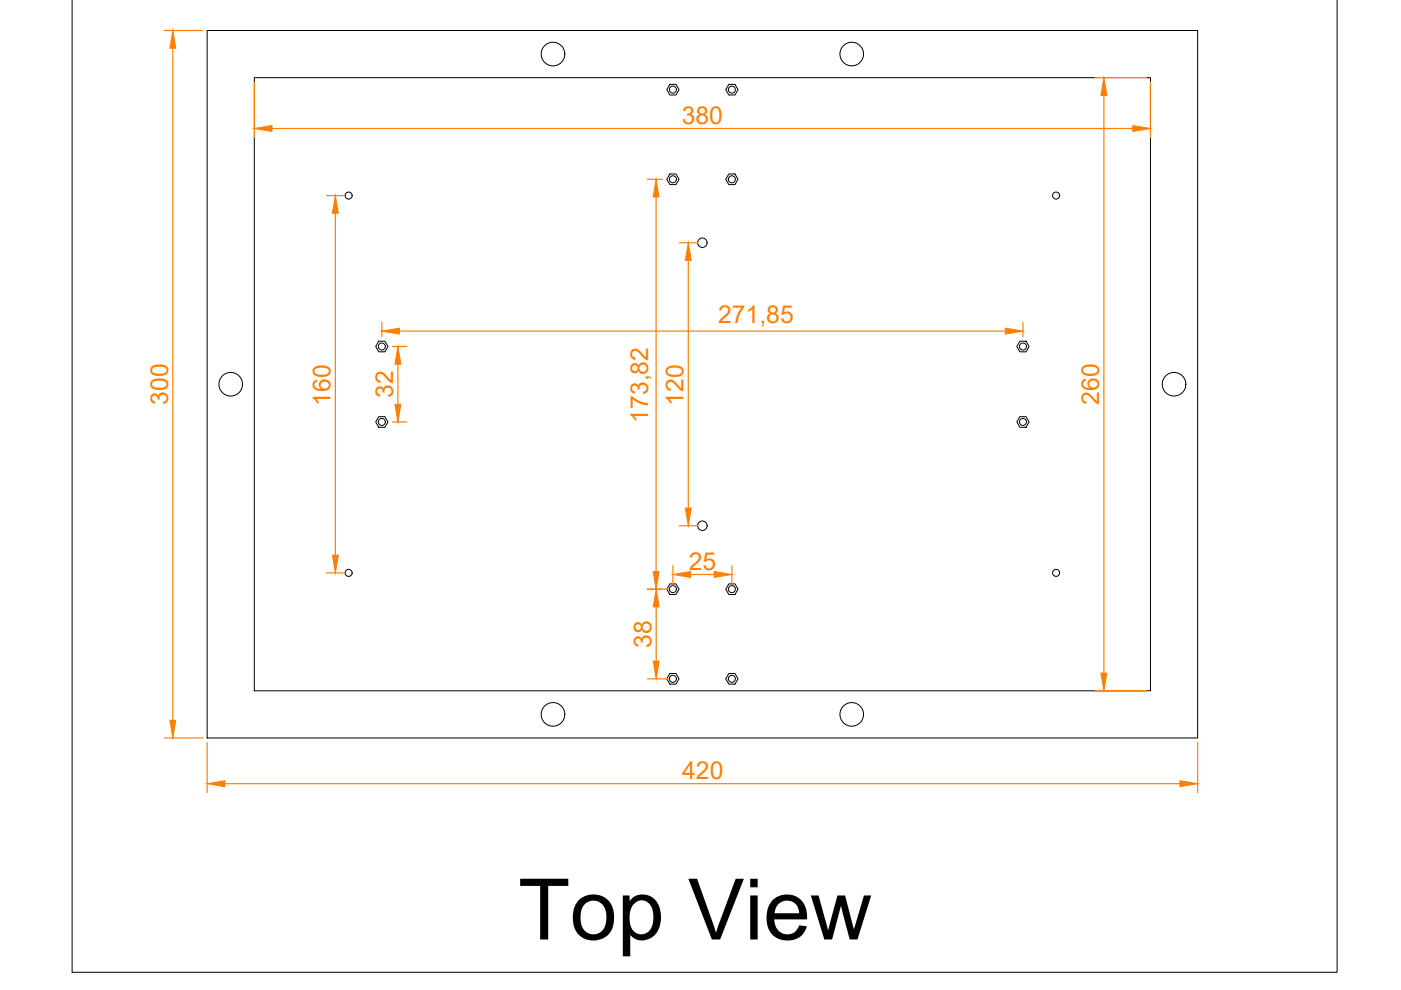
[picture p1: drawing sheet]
<svg xmlns="http://www.w3.org/2000/svg" width="297mm" height="210mm" viewBox="0 0 297 210" stroke-linecap="round" stroke-linejoin="round" font-family="sans-serif">
<!-- layer: 0 -->
<g fill="none" stroke="#000" stroke-width=".21">
<path d="M283.5 -.1v206.2h-268.2v-206.2M43.9 6.5h210v150h-210zM53.9 16.5h190v130h-190zM142 17.9h1.3l.7 1.1-.7 1.1h-1.3l-.6-1.1zM154.5 17.9h1.3l.7 1.1-.7 1.1h-1.3l-.6-1.1zM142 36.9h1.3l.7 1.1-.7 1.1h-1.3l-.6-1.1zM154.5 36.9h1.3l.7 1.1-.7 1.1h-1.3l-.6-1.1zM80.3 72.3h1.3l.7 1.2-.7 1.1h-1.3l-.6-1.1zM216.2 72.3h1.3l.7 1.2-.7 1.1h-1.3l-.6-1.1zM80.3 88.3h1.3l.7 1.2-.7 1.1h-1.3l-.6-1.1zM216.2 88.3h1.3l.7 1.2-.7 1.1h-1.3l-.6-1.1zM142 123.8h1.3l.7 1.1-.7 1.2h-1.3l-.6-1.2z"/>
<path d="M154.5 123.8h1.3l.7 1.1-.7 1.2h-1.3l-.6-1.2zM142 142.8h1.3l.7 1.1-.7 1.1h-1.3l-.6-1.1zM154.5 142.8h1.3l.7 1.1-.7 1.1h-1.3l-.6-1.1z"/>
<circle cx="117.2" cy="11.5" r="2.5"/>
<circle cx="142.7" cy="19" r=".75"/>
<circle cx="155.2" cy="19" r=".75"/>
<circle cx="180.6" cy="11.5" r="2.5"/>
<circle cx="142.7" cy="38" r=".75"/>
<circle cx="155.2" cy="38" r=".75"/>
<circle cx="73.9" cy="41.5" r=".75"/>
<circle cx="148.9" cy="51.5" r="1"/>
<circle cx="223.9" cy="41.5" r=".75"/>
<circle cx="81" cy="73.5" r=".75"/>
<circle cx="216.9" cy="73.5" r=".75"/>
<circle cx="48.9" cy="81.5" r="2.5"/>
<circle cx="81" cy="89.5" r=".75"/>
<circle cx="216.9" cy="89.5" r=".75"/>
<circle cx="248.9" cy="81.5" r="2.5"/>
<circle cx="148.9" cy="111.5" r="1"/>
<circle cx="73.9" cy="121.5" r=".75"/>
<circle cx="142.7" cy="124.9" r=".75"/>
<circle cx="155.2" cy="124.9" r=".75"/>
<circle cx="223.9" cy="121.5" r=".75"/>
<circle cx="117.2" cy="151.5" r="2.5"/>
<circle cx="142.7" cy="143.9" r=".75"/>
<circle cx="155.2" cy="143.9" r=".75"/>
<circle cx="180.6" cy="151.5" r="2.5"/>
</g>
<!-- layer: Dimensions -->
<g fill="none" stroke="#ff7f00" stroke-width=".25">
<path d="M34.8 6.5h8.2M36.6 10.2v142.5M53.9 17.4v11.7M232.2 16.5h10.8M243.9 17.4v11.7M57.7 27.2h182.5M137.2 38h3.2M234 20.2v122.5M69.2 41.5h3.8M71.1 45.2v72.5M139.1 41.8v79.4M144.1 51.5h3.9"/>
<path d="M145.9 55.2v52.5M81 68.3v3.1M83.2 73.5h3M84.4 77.2v8.5M84.7 70.2h128.4M216.9 68.3v3.1M83.2 89.5h3M142.7 119.9v4.1M144.1 111.5h3.9M155.2 119.9v4.1M69.2 121.5h3.8M137.2 124.9h4.5"/>
<path d="M139.1 128.7v11.5M146.4 121.8h5M34.8 156.5h8.2M43.9 157.4v10.6M137.3 143.9h4.4M232.2 146.5h10.8M253.9 157.4v10.6M47.7 166.2h202.5"/>
</g>
<g fill="#ff7f00" stroke="#ff7f00" stroke-width=".21">
<path d="M53.9 27.2l3.8-.6v1.3z"/>
<path d="M240.2 26.6l3.7 .6-3.7 .7z"/>
<path d="M234 16.5l.7 3.7h-1.3z"/>
<path d="M233.4 142.7h1.3l-.7 3.8z"/>
<path d="M36.6 6.5l.7 3.7h-1.3z"/>
<path d="M36 152.7h1.3l-.7 3.8z"/>
<path d="M43.9 166.2l3.8-.7v1.3z"/>
<path d="M250.2 165.5l3.7 .7-3.7 .6z"/>
<path d="M84.4 73.5l.6 3.7h-1.3z"/>
<path d="M83.7 85.7h1.3l-.6 3.8z"/>
<path d="M71.1 41.5l.6 3.7h-1.2z"/>
<path d="M70.5 117.7h1.2l-.6 3.8z"/>
<path d="M142.7 121.8l3.7-.6v1.2z"/>
<path d="M151.4 121.2l3.8 .6-3.8 .6z"/>
<path d="M145.3 107.7h1.3l-.7 3.8z"/>
<path d="M145.9 51.5l.7 3.7h-1.3z"/>
<path d="M139.1 124.9l.6 3.8h-1.2z"/>
<path d="M138.5 140.2h1.2l-.6 3.7z"/>
<path d="M138.5 121.2h1.2l-.6 3.7z"/>
<path d="M139.1 38l.6 3.8h-1.2z"/>
<path d="M81 70.2l3.7-.6v1.2z"/>
<path d="M213.1 69.6l3.8 .6-3.8 .6z"/>
</g>
<text font-size="18" x="109.9" y="199.2">Top View</text>
<g font-size="5.2" fill="#ff7f00">
<text x="144.6" y="26.2">380</text>
<text x="152.3" y="68.5">271,85</text>
<text x="35.6" y="85.8" transform="rotate(-90 35.6 85.8)">300</text>
<text x="70.1" y="86" transform="rotate(-90 70.1 86)">160</text>
<text x="83.4" y="84.4" transform="rotate(-90 83.4 84.4)">32</text>
<text x="137.4" y="89.6" transform="rotate(-90 137.4 89.6)">173,82</text>
<text x="144.9" y="86" transform="rotate(-90 144.9 86)">120</text>
<text x="233" y="85.8" transform="rotate(-90 233 85.8)">260</text>
<text x="146" y="120.8">25</text>
<text x="138.1" y="137.3" transform="rotate(-90 138.1 137.3)">38</text>
<text x="144.6" y="165.2">420</text>
</g>
</svg>
